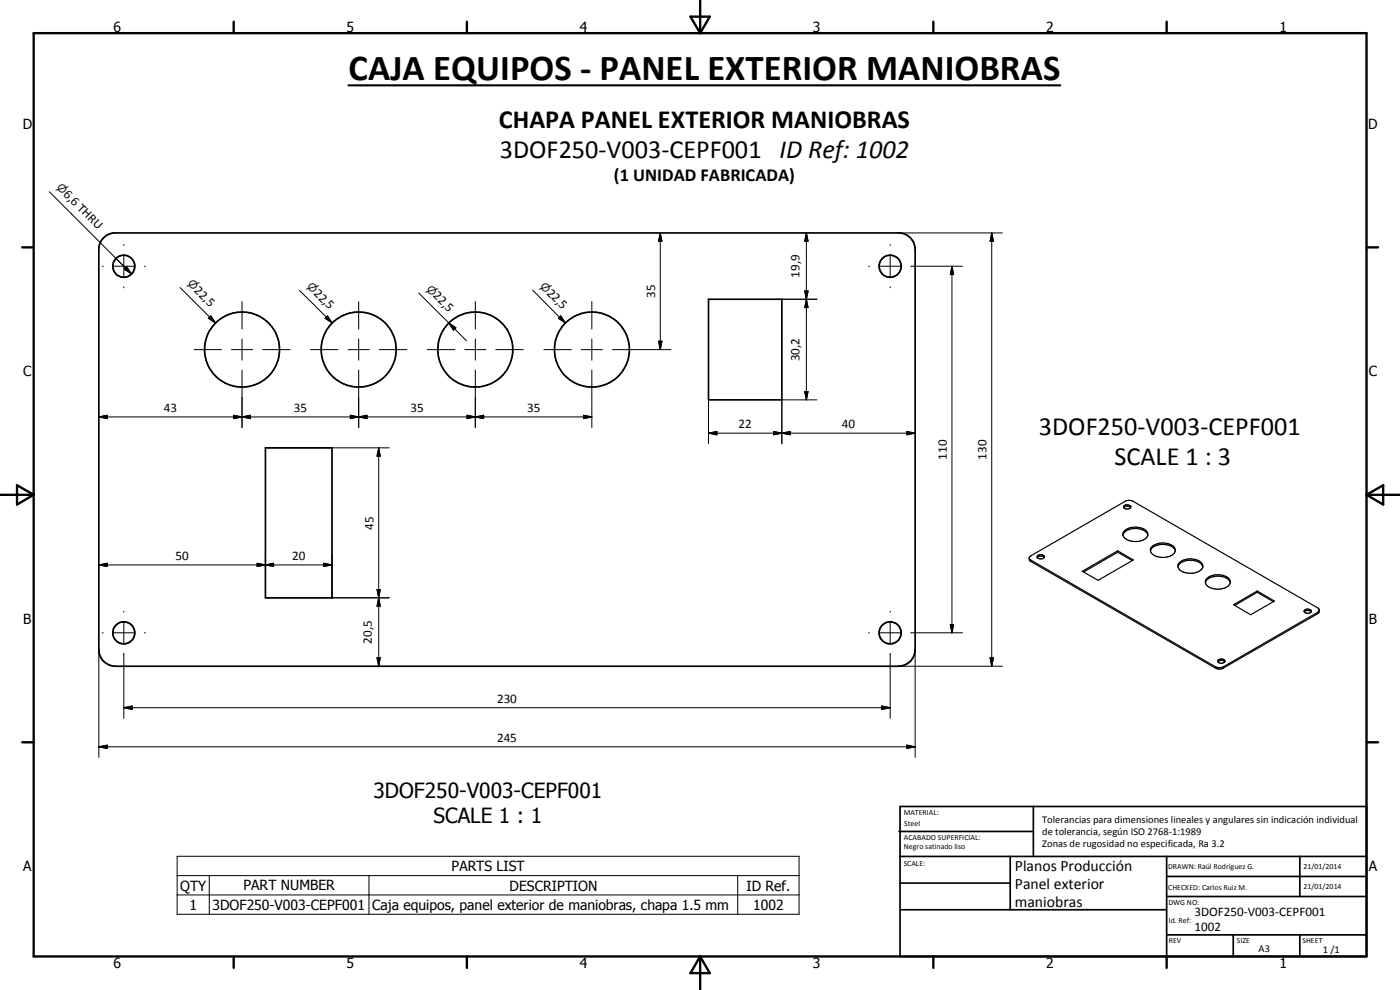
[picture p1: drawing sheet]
<svg xmlns="http://www.w3.org/2000/svg" width="420mm" height="297mm" viewBox="0 0 420 297" stroke-linecap="round" stroke-linejoin="round" font-family="sans-serif">
<g fill="none" stroke="#000" stroke-width=".51">
<path d="M30.9 71.5l1.3-1 1.9-.6h236.1a5 5 0 0 1 4.4 5v120a5 5 0 0 1-4.9 5h-235.1a5 5 0 0 1-4.9-4.5v-121.1l.6-1.9zM212.6 89.8h22v30.2h-22zM79.7 134.4h19.9v45h-19.9zM269.8 249.5h40.3M270.1 242h140v45h-140zM270.1 257h140M303.2 257v16M310.1 242v15M350.1 257v30M390.1 257v12M270.1 265h33.1M270.1 273h80"/>
<path d="M350.1 269h60M350.1 263h60M350.1 280.5h60M370.1 280.5v6.5M390.1 280.5v6.5"/>
<circle cx="37.2" cy="79.9" r="3.3"/>
<circle cx="267.1" cy="79.9" r="3.3"/>
<circle cx="72.7" cy="104.9" r="11.2"/>
<circle cx="107.6" cy="104.9" r="11.2"/>
<circle cx="142.7" cy="104.9" r="11.3"/>
<circle cx="177.7" cy="104.9" r="11.3"/>
<circle cx="37.2" cy="189.9" r="3.3"/>
<circle cx="267.2" cy="189.9" r="3.3"/>
</g>
<g fill="none" stroke="#000" stroke-width=".35">
<path d="M337.2 152.3a1.38 1.38 0 0 1 2.1 0M337.2 152.3l.7 .4h1l.4-.4M337.2 152.3v-.2a1.23 1.23 0 0 1 1.1-.7 1.23 1.23 0 0 1 1.1 .7l-.1 .2M337.5 159.2a5.4 5.4 0 0 1 6.6 .1 1.8 1.8 0 0 1-1.4 2.9 4.6 4.6 0 0 1-5.6-1.4l-.1-.8zM308.9 167.5l.5 .6 55.9 32.2h1.1l.7-.2 28.3-16.4 .5-.6M308.9 167.1l28.8-16.7a2.49 2.49 0 0 1 2.4 0l55.3 32a1.02 1.02 0 0 1 0 1.7l-28.3 16.3a2.49 2.49 0 0 1-2.3 0l-55.6-32-.3-.6zM311.3 167.3a1.46 1.46 0 0 1 2.1 0M311.3 167.2a1.38 1.38 0 0 0 2.1 .1M311.3 167.2a1.04 1.04 0 0 1 .7-.9 1.04 1.04 0 0 1 1.1 .3l.3 .2v.5M324.8 171.4l10.6-6.1 4.7 2.7-10.5 6.1zM335.4 165.7l-10.2 5.9M335.4 165.3v.4"/>
<path d="M335.4 165.7l4.4 2.5M337 160.5a4.1 4.1 0 0 1 5.1-1.8l1.5 .6 .5 .5 .4 .7M345.3 165.3a3.4 3.4 0 0 1 3.7-2 3.5 3.5 0 0 1 3.7 2M345.6 164.2a5.2 5.2 0 0 1 6.9 .1 1.87 1.87 0 0 1-1.6 2.7 4.8 4.8 0 0 1-5.6-1.4v-.8zM353.5 170.1a4.1 4.1 0 0 1 5.1-1.9 2.73 2.73 0 0 1 2.4 1.9M354 168.7a5.1 5.1 0 0 1 6.8 .4 1.71 1.71 0 0 1-1.2 2.5 5.4 5.4 0 0 1-5.7-.8l-.4-.7v-.6zM361.8 174.8a3.4 3.4 0 0 1 3.7-2 3.4 3.4 0 0 1 3.7 2M362 173.7a5.4 5.4 0 0 1 5.9-.7 1.71 1.71 0 0 1 1.3 1.7 1.71 1.71 0 0 1-1.4 1.6 5.4 5.4 0 0 1-5.6-.7l-.5-1.1zM377.3 177.7l-6.8 4M377.3 177.3v.4M377.3 177.7l4.8 2.8M365.5 198.5a1.46 1.46 0 0 1 2.1 0"/>
<path d="M365.5 198.1a1.15 1.15 0 0 1 1.2-.5 1.15 1.15 0 0 1 .9 .9 1.28 1.28 0 0 1-2.1-.3zM370.2 181.4l7.1-4.1 5.2 3-7.1 4.1zM391.4 183.6l.7-.4h.7l.7 .4M391.4 183.6a1.41 1.41 0 0 0 2.1 0M391.4 183.6a1.04 1.04 0 0 1 .7-.9 1.04 1.04 0 0 1 1.1 .2l.3 .3v.4"/>
</g>
<g fill="none" stroke="#000" stroke-width=".71">
<path d="M10.1 9.9h400v277.1h-400zM70.1 6.5v3.4M140.1 6.5v3.4M207.2 5h5.8l-2.9 4.9zM210.1 0v9.9M280.1 6.5v3.4M350.1 6.5v3.4M6.7 74.2h3.4M410.1 74.2h3.5M.1 148.5h10M5.1 145.6l5 2.9-5 2.9zM410.1 148.5h10"/>
<path d="M410.1 148.5l5-2.9v5.8zM6.7 222.7h3.4M410.1 222.7h3.5M70.1 287v3.4M140.1 287v3.4M210.1 287v10M210.1 287l2.9 5h-5.8zM280.1 287v3.4M350.1 287v3.4"/>
</g>
<g fill="none" stroke="#000" stroke-width=".3">
<path d="M14.8 57.5l24.7 24.7M30.7 79.9h.3M34 79.9h6.3M37.2 73.4v.3M37.2 76.7v6.4M43.3 79.9h.3M198.2 69.9l.5 2.5h-1.1zM198.2 69.9v35M242 69.9l.5 2.5h-1zM242 69.9v50.1M260.7 79.9h.3M264 79.9h6.3"/>
<path d="M267.2 73.4v.3M267.2 76.7v6.4M269.7 69.9h31.1M273.3 79.9h15.6M285.7 79.9l.5 2.5h-1zM285.7 79.9v110M297.6 69.9l.5 2.5h-1zM297.6 69.9v130M37.2 86v.4M38 80.1l1.5 2.1-2.1-1.4zM54 86.3l10.7 10.6M62.6 95.5l.7-.7 1.4 2.1z"/>
<path d="M72.6 90.5v8.2M89.9 87.1l9.8 9.8M97.6 95.5l.7-.7 1.4 2.1zM98.3 94.8l1.4 2.1-2.1-1.4zM107.6 90.5v8.2M125.7 87.9l9 9M134.7 96.9l2.1 1.4-.7 .8zM134.7 96.9l5.3 5.3M142.7 90.5v8.2M159.8 87l9.9 9.9M168.3 94.8l1.4 2.1-2.1-1.4zM177.6 90.5v8.2"/>
<path d="M234.6 89.8h10.6M241.5 87.3h1l-.5 2.5zM241.5 87.3l1 5h-1l1-5zM242 89.8l.5 2.5h-1zM267.2 86v.4M58.2 104.9h8.3M69.5 104.9h6.3M72.6 101.7v6.4M72.6 111v17.3M78.8 104.9h8.3M93.2 104.9h8.3M104.5 104.9h6.3"/>
<path d="M107.6 101.7v6.4M107.6 111v17.3M113.8 104.9h8.3M128.2 104.9h8.3M139.5 104.9h6.3M142.7 101.7v6.4M142.7 111v17.3M148.8 104.9h8.2M163.2 104.9h8.3M174.4 104.9h6.4M177.6 101.7v6.4M177.6 111v17.3"/>
<path d="M183.8 104.9h17.5M197.6 102.4h1.1l-.5 2.5zM212.6 120v13.1M241.5 117.5h1l-.5 2.5zM245.2 120h-10.6v13.1M29.7 125.1l2.5-.5v1zM29.7 125.1h147.9M70.1 124.6l2.5 .5-2.5 .5zM70.1 124.6l5 1v-1l-5 1zM72.6 125.1l2.5-.5v1zM79.7 134.4h37.1M105.1 124.6l2.5 .5-2.5 .5z"/>
<path d="M105.1 124.6l5 1v-1l-5 1zM107.6 125.1l2.5-.5v1zM113.7 134.4l.4 2.5h-1zM113.7 134.4v65.5M140.2 124.6l2.5 .5-2.5 .5zM140.2 124.6l4.9 1v-1l-4.9 1zM142.7 125.1l2.4-.5v1zM175.2 124.6l2.4 .5-2.4 .5zM212.6 130l2.6-.5v1zM212.6 130h62M232.1 129.5l2.5 .5-2.5 .5zM232.1 129.5l5 1v-1l-5 1z"/>
<path d="M234.6 130l2.5-.5v1zM272.1 129.5l2.5 .5-2.5 .5zM29.7 169.5l2.5-.5v1zM29.7 169.5h69.9M77.2 169l2.5 .5-2.5 .5zM79.7 169.5l2.4-.5v1zM79.7 166.3v13.1h37.1M97.1 169l2.5 .5-2.5 .5zM99.6 166.3v13.1M113.1 176.9h1l-.4 2.5zM113.7 179.4l.4 2.5h-1zM29.7 194.9v32.3"/>
<path d="M30.7 189.9h.3M34 189.9h6.3M37.2 183.4v.3M37.2 186.7v6.3M37.2 196v19.5M43.3 189.9h.3M113.1 197.4h1l-.4 2.5zM260.7 189.9h.3M264 189.9h6.3M267.2 183.4v.3M267.2 186.7v6.3M267.2 196v19.5"/>
<path d="M269.7 199.9h31.1M273.3 189.9h15.6M274.6 194.9v32.3M285.2 187.4h1l-.5 2.5zM297.1 197.4h1l-.5 2.5zM37.2 212.3l2.5-.5v1.1zM37.2 212.3h230M264.6 211.8l2.6 .5-2.6 .6zM29.7 224.1l2.5-.5v1zM29.7 224.1h244.9M272.1 223.6l2.5 .5-2.5 .5zM53.2 256.9h186.6v17.4h-186.6z"/>
<path d="M53.2 262.7h186.6M53.2 268.5h186.6M62.8 262.7v11.6M110.7 262.7v11.6M221.4 262.7v11.6"/>
</g>
<path d="M104.6 25.6h213.6" fill="none" stroke="#000" stroke-width=".63"/>
<g fill="#000">
<path d="M198.2 69.9l.5 2.5h-1.1zM242 69.9l.5 2.5h-1zM297.6 69.9l.5 2.5h-1zM38 80.1l1.5 2.1-2.1-1.4zM62.6 95.5l.7-.7 1.4 2.1zM98.3 94.8l1.4 2.1-2.1-1.4zM134.7 96.9l2.1 1.4-.7 .8zM168.3 94.8l1.4 2.1-2.1-1.4zM241.5 87.3h1l-.5 2.5zM242 89.8l.5 2.5h-1zM285.7 79.9l.5 2.5h-1zM197.6 102.4h1.1l-.5 2.5z"/>
<path d="M241.5 117.5h1l-.5 2.5zM29.7 125.1l2.5-.5v1zM70.1 124.6l2.5 .5-2.5 .5zM72.6 125.1l2.5-.5v1zM105.1 124.6l2.5 .5-2.5 .5zM107.6 125.1l2.5-.5v1zM113.7 134.4l.4 2.5h-1zM140.2 124.6l2.5 .5-2.5 .5zM142.7 125.1l2.4-.5v1zM175.2 124.6l2.4 .5-2.4 .5zM212.6 130l2.6-.5v1zM232.1 129.5l2.5 .5-2.5 .5z"/>
<path d="M234.6 130l2.5-.5v1zM272.1 129.5l2.5 .5-2.5 .5zM29.7 169.5l2.5-.5v1zM77.2 169l2.5 .5-2.5 .5zM79.7 169.5l2.4-.5v1zM97.1 169l2.5 .5-2.5 .5zM113.1 176.9h1l-.4 2.5zM113.1 197.4h1l-.4 2.5zM113.7 179.4l.4 2.5h-1zM285.2 187.4h1l-.5 2.5zM297.1 197.4h1l-.5 2.5zM37.2 212.3l2.5-.5v1.1z"/>
<path d="M264.6 211.8l2.6 .5-2.6 .6zM29.7 224.1l2.5-.5v1zM272.1 223.6l2.5 .5-2.5 .5z"/>
</g>
<text font-size="11" x="104.6" y="24.1">CAJA EQUIPOS - PANEL EXTERIOR MANIOBRAS</text>
<g font-size="7.9">
<text x="149.7" y="38.3">CHAPA PANEL EXTERIOR MANIOBRAS</text>
<text x="150" y="47.3">3DOF250-V003-CEPF001 ID Ref: 1002</text>
<text x="311.8" y="130.4">3DOF250-V003-CEPF001</text>
<text x="334.5" y="139.4">SCALE 1 : 3</text>
</g>
<g font-size="6.3">
<text x="112.1" y="239.6">3DOF250-V003-CEPF001</text>
<text x="130.1" y="247.1">SCALE 1 : 1</text>
</g>
<text font-size="5.5" x="184.3" y="54.4">(1 UNIDAD FABRICADA)</text>
<g font-size="4.7">
<text x="304.6" y="261.2">Planos Producción</text>
<text x="304.6" y="266.6">Panel exterior</text>
<text x="304.6" y="272">maniobras</text>
</g>
<g font-size="4.2">
<text x="34" y="9.6">6</text>
<text x="104" y="9.6">5</text>
<text x="174" y="9.6">4</text>
<text x="244" y="9.6">3</text>
<text x="314" y="9.6">2</text>
<text x="384" y="9.6">1</text>
<text x="6.8" y="38.7">D</text>
<text x="410.6" y="38.7">D</text>
<text x="7" y="112.9">C</text>
<text x="410.8" y="112.9">C</text>
<text x="7" y="187.1">B</text>
<text x="410.8" y="187.1">B</text>
<text x="7" y="261.4">A</text>
<text x="135.5" y="261.4">PARTS LIST</text>
<text x="410.8" y="261.4">A</text>
<text x="54.1" y="267.2">QTY</text>
<text x="73.1" y="267.1">PART NUMBER</text>
<text x="152.9" y="267.2">DESCRIPTION</text>
<text x="224" y="267.3">ID Ref.</text>
<text x="56.9" y="273">1</text>
<text x="63.7" y="273">3DOF250-V003-CEPF001</text>
<text x="111.7" y="273">Caja equipos, panel exterior de maniobras, chapa 1.5 mm</text>
<text x="226" y="273">1002</text>
<text x="34" y="290.4">6</text>
<text x="104" y="290.4">5</text>
<text x="174" y="290.4">4</text>
<text x="244" y="290.4">3</text>
<text x="314" y="290.4">2</text>
<text x="384" y="290.4">1</text>
</g>
<g font-size="3.9">
<text x="18.9" y="58.5" transform="rotate(45 18.9 58.5)">6,6 THRU</text>
<text x="239.9" y="83.4" transform="rotate(-90 239.9 83.4)">19,9</text>
<text x="58.1" y="87.3" transform="rotate(45 58.1 87.3)">22,5</text>
<text x="94" y="88.1" transform="rotate(45 94 88.1)">22,5</text>
<text x="129.8" y="88.9" transform="rotate(45 129.8 88.9)">22,5</text>
<text x="163.9" y="88.1" transform="rotate(45 163.9 88.1)">22,5</text>
<text x="196.6" y="89.4" transform="rotate(-90 196.6 89.4)">35</text>
<text x="239.9" y="108.4" transform="rotate(-90 239.9 108.4)">30,2</text>
<text x="49.2" y="123.6">43</text>
<text x="88.2" y="123.6">35</text>
<text x="123.2" y="123.6">35</text>
<text x="158.2" y="123.6">35</text>
<text x="221.6" y="128.5">22</text>
<text x="252.7" y="128.4">40</text>
<text x="284.1" y="137.9" transform="rotate(-90 284.1 137.9)">110</text>
<text x="296.1" y="137.9" transform="rotate(-90 296.1 137.9)">130</text>
<text x="112.1" y="158.9" transform="rotate(-90 112.1 158.9)">45</text>
<text x="52.7" y="167.9">50</text>
<text x="87.7" y="167.9">20</text>
<text x="111.6" y="193.1" transform="rotate(-90 111.6 193.1)">20,5</text>
<text x="149.2" y="210.8">230</text>
<text x="149.2" y="222.5">245</text>
<text x="358.5" y="275">3DOF250-V003-CEPF001</text>
<text x="358.5" y="279.4">1002</text>
</g>
<g font-size="3.3">
<text x="16.9" y="56.6" transform="rotate(45 16.9 56.6)">n</text>
<text x="56.1" y="85.3" transform="rotate(45 56.1 85.3)">n</text>
<text x="92" y="86.1" transform="rotate(45 92 86.1)">n</text>
<text x="127.8" y="87" transform="rotate(45 127.8 87)">n</text>
<text x="161.9" y="86.1" transform="rotate(45 161.9 86.1)">n</text>
</g>
<g font-size="3.1">
<text x="312.7" y="246.8">Tolerancias para dimensiones lineales y angulares sin indicación individual</text>
<text x="312.7" y="250.4">de tolerancia, según ISO 2768-1:1989</text>
<text x="312.7" y="254">Zonas de rugosidad no especificada, Ra 3.2</text>
<text x="377.7" y="285.6">A3</text>
<text x="397" y="285.9">1 /1</text>
</g>
<g font-size="2.4">
<text x="271.2" y="244.4">MATERIAL:</text>
<text x="271.3" y="252">ACABADO SUPERFICIAL:</text>
<text x="271.4" y="247.9">Steel</text>
<text x="271.3" y="254.6">Negro satinado liso</text>
<text x="271.2" y="259.7">SCALE:</text>
<text x="350.6" y="260.8">DRAWN: Raúl Rodríguez G.</text>
<text x="391.2" y="260.6">21/01/2014</text>
<text x="350.6" y="267">CHECKED: Carlos Ruiz M.</text>
<text x="391.2" y="266.7">21/01/2014</text>
<text x="350.6" y="271.4">DWG NO:</text>
<text x="350.8" y="276.9">Id. Ref:</text>
<text x="350.8" y="282.8">REV</text>
<text x="371.2" y="282.9">SIZE</text>
<text x="390.9" y="282.9">SHEET</text>
</g>
</svg>
